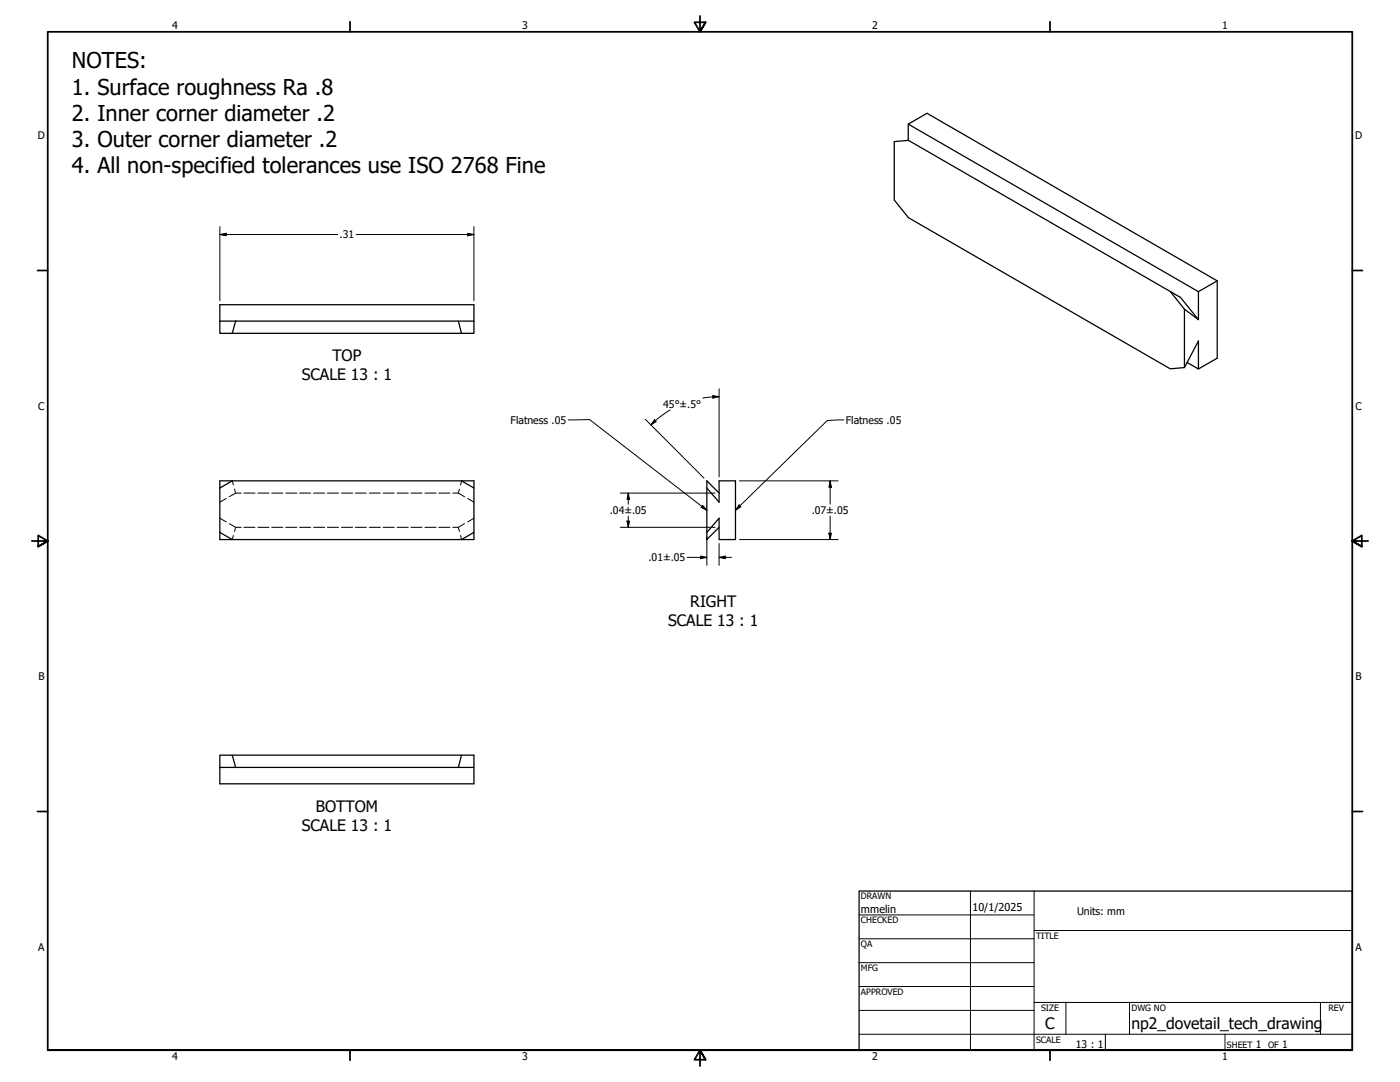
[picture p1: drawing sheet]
<svg xmlns="http://www.w3.org/2000/svg" width="559mm" height="432mm" viewBox="0 0 559 432" stroke-linecap="round" stroke-linejoin="round" font-family="sans-serif">
<!-- layer: Hidden (ANSI) -->
<g fill="none" stroke="#000" stroke-width=".4">
<path d="M90.3 198.9l-2.5 1.5M92.7 191.9l.5 1.6M93.6 195.2l.4 1.6M94 196.8l-2.5 1.4M94 196.8h2.3M97.3 196.8h4.5M102.9 196.8h4.5M108.5 196.8h4.4M114 196.8h4.5M119.6 196.8h4.4M125.2 196.8h4.4M130.7 196.8h4.4"/>
<path d="M136.3 196.8h4.4M141.8 196.8h4.4M147.4 196.8h4.4M152.9 196.8h4.5M158.5 196.8h4.4M164 196.8h4.5M169.6 196.8h4.5M175.1 196.8h4.5M180.7 196.8h2.2M182.9 196.8l2.5 1.4M183.4 195.2l-.5 1.6M184.2 191.9l-.4 1.6"/>
<path d="M186.7 198.9l2.5 1.5M87.8 206.8l2.5 1.5M91.5 209l2.5 1.4M93.2 213.7l-.5 1.6M94 210.4l-.4 1.7M94 210.4h2.3M97.3 210.4h4.5M102.9 210.4h4.5M108.5 210.4h4.4M114 210.4h4.5M119.6 210.4h4.4M125.2 210.4h4.4"/>
<path d="M130.7 210.4h4.4M136.3 210.4h4.4M141.8 210.4h4.4M147.4 210.4h4.4M152.9 210.4h4.5M158.5 210.4h4.4M164 210.4h4.5M169.6 210.4h4.5M175.1 210.4h4.5M180.7 210.4h2.2M182.9 210.4l.5 1.7M183.8 213.7l.4 1.6"/>
<path d="M185.4 209l-2.5 1.4M189.2 206.8l-2.5 1.5"/>
</g>
<!-- layer: Visible (ANSI) -->
<g fill="none" stroke="#000" stroke-width=".51">
<path d="M362.5 49.5l7.5-4.3 115.8 66.9v30.8l-7.5 4.4M362.5 56v-6.5l115.8 66.9v11.2l-7.1-8.9-108.6-62.7-5.7 .5v23.3l5.7 7.1 104.5 60.3 5.7-.5v-23.3l-5.7-7.1M485.8 112.1l-7.5 4.3M87.8 128.1v-6.5h101.4v11.4h-5M94 128.1l-1.3 4.9h-4.9v-4.9h101.4M182.9 128.1l1.3 4.9h-91.5M472.8 123.4l5.5 4.2M473.8 144.7l4.5 2.6v-11.2l-5.5 10.6M92.7 191.9l-4.9 2.9M184.2 191.9l5 2.9v17.7l-5 2.8h-91.5M189.2 194.8v-2.9h-101.4v23.4h4.9M282.1 194.8l4.9 5.6v-8.5h6.6v23.4h-6.6v-8.5l-4.9 5.7"/>
<path d="M287 196.8l-4.9-4.9v23.4l4.9-4.9M87.8 212.5l4.9 2.8M189.2 212.5v2.8h-5M87.8 306.3v-4.9h4.9l1.3 4.9M87.8 306.3v6.5h101.4v-6.5M92.7 301.4h96.5v4.9h-101.4M184.2 301.4l-1.3 4.9"/>
</g>
<!-- layer: Border (ANSI) -->
<g fill="none" stroke="#000" stroke-width=".7">
<path d="M139.7 8.6v4.1M279.4 6.3v6.4l-2.2-3.8h4.4l-2.2 3.8 2.2-3.8M419.1 8.6v4.1M15 107.9h4M539.8 107.9h4M12.7 215.9h6.3l-3.8-2.2v4.4l3.8-2.2-3.8 2.2M546.1 215.9h-6.3l3.8-2.2v4.4l-3.8-2.2 3.8 2.2M15 323.8h4M539.8 323.8h4M19 419.1v-406.4h520.8v406.4h-520.8h520.8M139.7 419.1v4.1M419.1 419.1v4.1"/>
<path d="M281.6 422.9l-2.2-3.8 2.2 3.8h-4.4l2.2-3.8v6.3"/>
</g>
<!-- layer: Title (ANSI) -->
<g fill="none" stroke="#000" stroke-width=".4">
<path d="M387.3 355.6v63.5M412.7 355.6v63.5M342.9 365.1h69.8M342.9 374.6h69.8M412.7 371.3h127.1M342.9 384.2h69.8M342.9 393.7h69.8M342.9 412.7h196.9M342.9 403.2h69.8M412.7 400h127.1M425.4 400v12.7M441.2 412.7v6.4"/>
<path d="M450.8 400v12.7M488.9 412.7v6.4M527 400v12.7"/>
</g>
<path d="M342.9 355.6h196.9v63.5h-196.9z" fill="none" stroke="#000" stroke-width=".51"/>
<!-- layer: Dimension (ANSI) -->
<g fill="none" stroke="#000" stroke-width=".4">
<path d="M87.8 93.6l2.5-.5v1zM87.8 93.6h46.9M87.8 90.4v29.6M142.2 93.6h47M186.7 93.1l2.5 .5-2.5 .5zM189.2 90.4v29.6M284.5 157.9l2.5 .4-2.5 .6zM287 158.3l-6.5 .6M287 155.1v35.2M257.6 167.3l23.4 23.5M261.2 167.5l.7 .7-2.1 1.4zM261.6 167.9l-1.8 1.7"/>
<path d="M267.5 163.6l-5.9 4.3M247.6 196.8h37.8M250.8 196.8l.5 2.5h-1zM250.8 196.8v4.4M295.1 191.9h39.4M331.3 191.9l.6 2.5h-1.1zM331.3 191.9v9.3M247.6 210.4h37.8M250.3 208h1l-.5 2.4zM250.8 206v4.4M282.1 214.1v11.5M287 216.9v8.7"/>
<path d="M295.1 215.3h39.4M330.8 212.8h1.1l-.6 2.5zM331.3 206v9.3M274.3 222.4h7.8M279.7 221.9l2.4 .5-2.4 .5zM287 222.4l2.5-.5v1zM287 222.4h5"/>
</g>
<path d="M87.8 93.6l2.5-.5v1zM186.7 93.1l2.5 .5-2.5 .5zM284.5 157.9l2.5 .4-2.5 .6zM261.2 167.5l.7 .7-2.1 1.4zM250.8 196.8l.5 2.5h-1zM331.3 191.9l.6 2.5h-1.1zM250.3 208h1l-.5 2.4zM330.8 212.8h1.1l-.6 2.5zM279.7 221.9l2.4 .5-2.4 .5zM287 222.4l2.5-.5v1z" fill="#000"/>
<!-- layer: Symbol (ANSI) -->
<path d="M226.8 167.6l8.5-.2 46.8 36.2M336.8 167.6l-6.6 .2-36.6 35.8M280.5 201.7l1.6 1.9-2.3-1.1zM295 201.5l.7 .7-2.1 1.4z" fill="none" stroke="#000" stroke-width=".4"/>
<path d="M280.5 201.7l1.6 1.9-2.3-1.1zM295 201.5l.7 .7-2.1 1.4z" fill="#000"/>
<g font-size="8.7">
<text x="28.7" y="27.3">NOTES:</text>
<text x="28.7" y="37.7">1. Surface roughness Ra .8</text>
<text x="28.7" y="48.2">2. Inner corner diameter .2</text>
<text x="28.7" y="58.6">3. Outer corner diameter .2</text>
<text x="28.7" y="69.1">4. All non-specified tolerances use ISO 2768 Fine</text>
</g>
<g font-size="6.3">
<text x="132.7" y="144.2">TOP</text>
<text x="120.5" y="151.7">SCALE 13 : 1</text>
<text x="275.5" y="242.3">RIGHT</text>
<text x="266.6" y="249.7">SCALE 13 : 1</text>
<text x="126.1" y="324">BOTTOM</text>
<text x="120.5" y="331.5">SCALE 13 : 1</text>
<text x="417.2" y="410.6">C</text>
<text x="451.6" y="410.7">np2_dovetail_tech_drawing</text>
</g>
<g font-size="4.3">
<text x="343.7" y="364.3">mmelin</text>
<text x="388.1" y="363.7">10/1/2025</text>
</g>
<g font-size="4.2">
<text x="68.7" y="11.7">4</text>
<text x="208.4" y="11.7">3</text>
<text x="348.1" y="11.7">2</text>
<text x="487.8" y="11.7">1</text>
<text x="15.1" y="55.5">D</text>
<text x="540.9" y="55.5">D</text>
<text x="135.6" y="95.1">.31</text>
<text x="15.2" y="163.4">C</text>
<text x="264.7" y="162.8">45°±.5°</text>
<text x="541" y="163.4">C</text>
<text x="203.8" y="169.1">Flatness .05</text>
<text x="337.6" y="169.1">Flatness .05</text>
<text x="243.4" y="205.2">.04±.05</text>
<text x="324" y="205.2">.07±.05</text>
<text x="258.8" y="224">.01±.05</text>
<text x="15.3" y="271.4">B</text>
<text x="541.1" y="271.4">B</text>
<text x="429.9" y="365">Units: mm</text>
<text x="15.2" y="379.3">A</text>
<text x="541" y="379.3">A</text>
<text x="429.5" y="418.3">13 : 1</text>
<text x="501.3" y="418.3">1</text>
<text x="511.8" y="418.3">1</text>
<text x="68.7" y="423.2">4</text>
<text x="208.4" y="423.2">3</text>
<text x="348.1" y="423.2">2</text>
<text x="487.8" y="423.2">1</text>
</g>
<g font-size="3.5">
<text x="343.7" y="358.9">DRAWN</text>
<text x="343.7" y="368.5">CHECKED</text>
<text x="413.5" y="374.6">TITLE</text>
<text x="343.7" y="378">QA</text>
<text x="343.7" y="387.5">MFG</text>
<text x="343.7" y="397.1">APPROVED</text>
<text x="415.5" y="403.4">SIZE</text>
<text x="451.6" y="403.4">DWG NO</text>
<text x="530.3" y="403.4">REV</text>
<text x="413.5" y="416.1">SCALE</text>
<text x="489.7" y="418.3">SHEET</text>
<text x="506.2" y="418.3">OF</text>
</g>
</svg>
